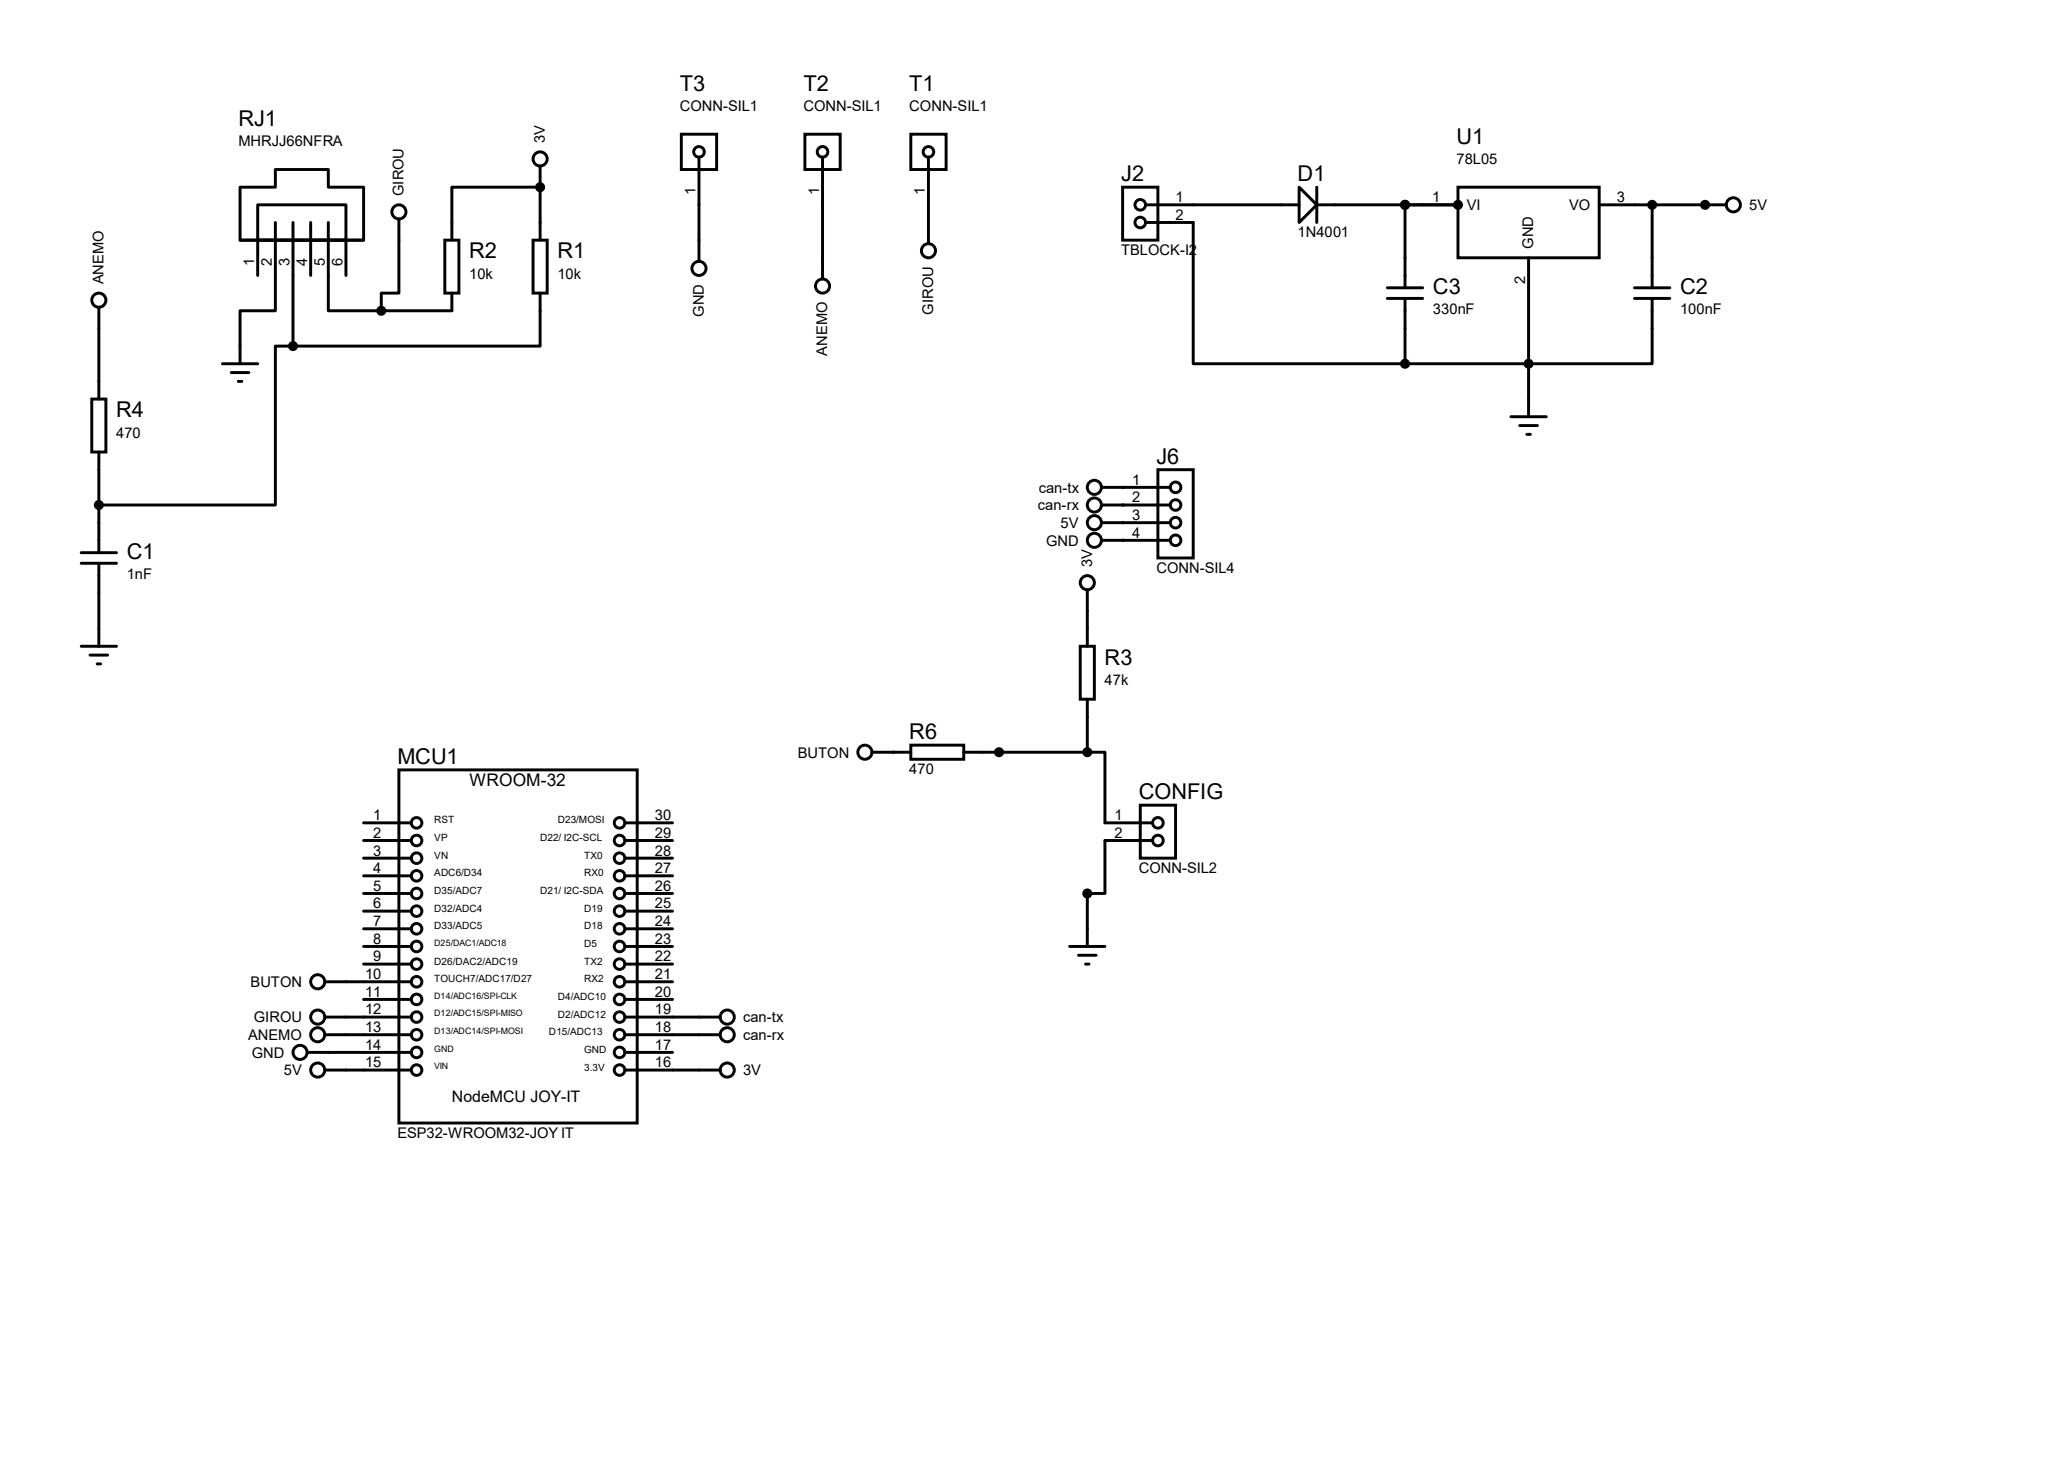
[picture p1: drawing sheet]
<svg xmlns="http://www.w3.org/2000/svg" width="297mm" height="210mm" viewBox="0 0 297 210" stroke-linecap="round" stroke-linejoin="round" font-family="sans-serif">
<g fill="none" stroke="#000" stroke-width=".42">
<path d="M98 19.3h5.1v5.1h-5.1zM115.8 19.3h5.1v5.1h-5.1zM131.1 19.3h5v5.1h-5zM34.5 26.9h5.1v-2.5h7.6v2.5h5.1v7.6h-17.8zM34.5 34.5h17.8M37.1 29.5h12.7v5h-12.7zM37.1 34.5v5.1M39.6 32v12.7h-5.1v7.6M42.2 32v17.8M44.7 32v7.6M47.2 32v12.7h7.7M49.8 34.5v5.1"/>
<path d="M57.4 31.5v10.7h-2.5v2.5M64 34.5h2v7.7h-2zM76.7 34.5h2v7.7h-2zM77.7 26.9h-12.7v7.6M77.7 23.9v10.6M100.6 22.6v15M118.4 22.6v17.5M133.6 22.6v12.5M161.5 26.9h5.1v7.6h-5.1zM164.8 32h6.9v20.3h30.5M164.8 29.5h22.1M186.9 26.9l2.6 2.6-2.6 2.5z"/>
<path d="M189.5 29.5h20.3M189.5 26.9v5.1M202.2 29.5v11.9M209.8 26.9h20.3v10.2h-20.3zM220 37.1v22.8M230.1 29.5h18.3M237.7 29.5v11.9M13.2 57.4h2v7.6h-2zM14.2 44.2v13.2M32 52.3h5.1M33.3 53.6h2.5M34.3 54.9h.5"/>
<path d="M42.2 49.8h-2.6v22.8h-25.4M65 42.2v2.5h-10.1M77.7 42.2v7.6h-35.5M199.6 42.9h5.1M199.6 41.4h5.1M202.2 42.9v9.4M217.4 59.9h5.1M235.2 42.9h5.1M235.2 41.4h5.1M237.7 42.9v9.4h-35.5M11.7 79.5h5.1M14.2 65v14.5"/>
<path d="M158.5 70.1h9.9M158.5 72.6h9.9M158.5 75.2h9.9M158.5 77.7h9.9M166.6 67.6h5.1v12.7h-5.1zM218.7 61.2h2.5M219.7 62.5h.5M11.7 81h5.1M11.7 93h5.1M13 94.2h2.5M14 95.5h.5M14.2 81v12"/>
<path d="M155.4 93h2.1v7.6h-2.1zM156.5 84.8v8.2M52.3 118.4h6.9M57.4 110.7h34.3v50.8h-34.3zM89.9 118.4h6.9M125.5 108.2h5.6M131.1 107.2h7.6v2h-7.6zM138.7 108.2h17.8M156.5 108.2h2.5v10.2h6.9M156.5 100.6v7.6M164.1 115.8h5.1v7.6h-5.1zM52.3 136.1h6.9"/>
<path d="M52.3 138.7h6.9M52.3 120.9h6.9M52.3 123.4h6.9M52.3 126h6.9M52.3 128.5h6.9M52.3 131.1h6.9M52.3 133.6h6.9M89.9 136.1h6.9M89.9 138.7h6.9M89.9 120.9h6.9M89.9 123.4h6.9M89.9 126h6.9"/>
<path d="M89.9 128.5h6.9M89.9 131.1h6.9M89.9 133.6h6.9M153.9 136.1h5.1M155.2 137.4h2.5M156.2 138.7h.5M165.9 120.9h-6.9v7.6h-2.5v7.6M44.2 151.4h15M46.7 141.2h12.5M46.7 146.3h12.5M46.7 148.8h12.5M46.7 153.9h12.5"/>
<path d="M52.3 143.8h6.9M89.9 141.2h6.9M89.9 146.3h13.7M89.9 148.8h13.7M89.9 151.4h6.9M89.9 153.9h13.7M89.9 143.8h6.9"/>
<circle cx="57.4" cy="30.5" r="1.02"/>
<circle cx="77.7" cy="22.9" r="1.02"/>
<circle cx="100.6" cy="38.6" r="1.02"/>
<circle cx="100.6" cy="21.8" r=".76"/>
<circle cx="118.4" cy="21.8" r=".76"/>
<circle cx="133.6" cy="36.1" r="1.02"/>
<circle cx="133.6" cy="21.8" r=".76"/>
<circle cx="164.1" cy="29.5" r=".76"/>
<circle cx="164.1" cy="32" r=".76"/>
<circle cx="249.4" cy="29.5" r="1.02"/>
<circle cx="14.2" cy="43.2" r="1.02"/>
<circle cx="118.4" cy="41.1" r="1.02"/>
<circle cx="157.5" cy="77.7" r="1.02"/>
<circle cx="157.5" cy="70.1" r="1.02"/>
<circle cx="157.5" cy="72.6" r="1.02"/>
<circle cx="157.5" cy="75.2" r="1.02"/>
<circle cx="169.2" cy="70.1" r=".76"/>
<circle cx="169.2" cy="75.2" r=".76"/>
<circle cx="169.2" cy="72.6" r=".76"/>
<circle cx="169.2" cy="77.7" r=".76"/>
<circle cx="156.5" cy="83.8" r="1.02"/>
<circle cx="59.9" cy="118.4" r=".76"/>
<circle cx="89.2" cy="118.4" r=".76"/>
<circle cx="124.5" cy="108.2" r="1.02"/>
<circle cx="166.6" cy="118.4" r=".76"/>
<circle cx="59.9" cy="133.6" r=".76"/>
<circle cx="59.9" cy="120.9" r=".76"/>
<circle cx="59.9" cy="128.5" r=".76"/>
<circle cx="59.9" cy="131.1" r=".76"/>
<circle cx="59.9" cy="123.4" r=".76"/>
<circle cx="59.9" cy="136.1" r=".76"/>
<circle cx="59.9" cy="126" r=".76"/>
<circle cx="59.9" cy="138.7" r=".76"/>
<circle cx="89.2" cy="123.4" r=".76"/>
<circle cx="89.2" cy="126" r=".76"/>
<circle cx="89.2" cy="133.6" r=".76"/>
<circle cx="89.2" cy="136.1" r=".76"/>
<circle cx="89.2" cy="138.7" r=".76"/>
<circle cx="89.2" cy="131.1" r=".76"/>
<circle cx="89.2" cy="120.9" r=".76"/>
<circle cx="89.2" cy="128.5" r=".76"/>
<circle cx="166.6" cy="120.9" r=".76"/>
<circle cx="43.2" cy="151.4" r="1.02"/>
<circle cx="45.7" cy="141.2" r="1.02"/>
<circle cx="45.7" cy="153.9" r="1.02"/>
<circle cx="45.7" cy="146.3" r="1.02"/>
<circle cx="45.7" cy="148.8" r="1.02"/>
<circle cx="59.9" cy="143.8" r=".76"/>
<circle cx="59.9" cy="153.9" r=".76"/>
<circle cx="59.9" cy="141.2" r=".76"/>
<circle cx="59.9" cy="146.3" r=".76"/>
<circle cx="59.9" cy="151.4" r=".76"/>
<circle cx="59.9" cy="148.8" r=".76"/>
<circle cx="89.2" cy="151.4" r=".76"/>
<circle cx="89.2" cy="153.9" r=".76"/>
<circle cx="89.2" cy="143.8" r=".76"/>
<circle cx="89.2" cy="148.8" r=".76"/>
<circle cx="89.2" cy="141.2" r=".76"/>
<circle cx="89.2" cy="146.3" r=".76"/>
<circle cx="104.6" cy="146.3" r="1.02"/>
<circle cx="104.6" cy="153.9" r="1.02"/>
<circle cx="104.6" cy="148.8" r="1.02"/>
</g>
<g fill="#000">
<circle cx="77.7" cy="26.9" r=".21"/>
<circle cx="202.2" cy="29.5" r=".21"/>
<circle cx="245.4" cy="29.5" r=".21"/>
<circle cx="161.5" cy="70.1" r=".21"/>
<circle cx="161.5" cy="72.6" r=".21"/>
<circle cx="161.5" cy="77.7" r=".21"/>
<circle cx="161.5" cy="75.2" r=".21"/>
<circle cx="128.5" cy="108.2" r=".21"/>
</g>
<g fill="#000" stroke="#000" stroke-width=".42">
<circle cx="77.7" cy="26.9" r=".51"/>
<circle cx="202.2" cy="29.5" r=".51"/>
<circle cx="209.8" cy="29.5" r=".51"/>
<circle cx="237.7" cy="29.5" r=".51"/>
<circle cx="245.4" cy="29.5" r=".51"/>
<circle cx="42.2" cy="49.8" r=".51"/>
<circle cx="54.9" cy="44.7" r=".51"/>
<circle cx="202.2" cy="52.3" r=".51"/>
<circle cx="220" cy="52.3" r=".51"/>
<circle cx="14.2" cy="72.6" r=".51"/>
<circle cx="143.8" cy="108.2" r=".51"/>
<circle cx="156.5" cy="108.2" r=".51"/>
<circle cx="156.5" cy="128.5" r=".51"/>
</g>
<g font-size="3.1">
<text x="97.8" y="13">T3</text>
<text x="115.6" y="13">T2</text>
<text x="130.9" y="13">T1</text>
<text x="34.3" y="18.1">RJ1</text>
<text x="209.6" y="20.7">U1</text>
<text x="161.3" y="26">J2</text>
<text x="186.7" y="26">D1</text>
<text x="67.5" y="37.2">R2</text>
<text x="80.2" y="37.2">R1</text>
<text x="206.2" y="42.2">C3</text>
<text x="241.8" y="42.2">C2</text>
<text x="16.7" y="60">R4</text>
<text x="166.4" y="66.7">J6</text>
<text x="18.2" y="80.3">C1</text>
<text x="159" y="95.6">R3</text>
<text x="130.9" y="106.3">R6</text>
<text x="57.2" y="109.9">MCU1</text>
<text x="163.9" y="114.9">CONFIG</text>
</g>
<text font-size="2.5" x="67.6" y="113">WROOM-32</text>
<text font-size="2.3" x="65" y="158.5">NodeMCU JOY-IT</text>
<g font-size="2.1">
<text x="97.8" y="16">CONN-SIL1</text>
<text x="115.6" y="16">CONN-SIL1</text>
<text x="130.9" y="16">CONN-SIL1</text>
<text x="34.3" y="21">MHRJJ66NFRA</text>
<text x="78.4" y="20.6" transform="rotate(-90 78.4 20.6)">3V</text>
<text x="209.6" y="23.6">78L05</text>
<text x="58.1" y="28.2" transform="rotate(-90 58.1 28.2)">GIROU</text>
<text x="100.1" y="28.1" transform="rotate(-90 100.1 28.1)">1</text>
<text x="117.9" y="28.1" transform="rotate(-90 117.9 28.1)">1</text>
<text x="133.1" y="28.1" transform="rotate(-90 133.1 28.1)">1</text>
<text x="169.2" y="29.1">1</text>
<text x="206.1" y="29.1">1</text>
<text x="232.7" y="29.1">3</text>
<text x="169.2" y="31.6">2</text>
<text x="186.7" y="34.2">1N4001</text>
<text x="211.1" y="30.2">VI</text>
<text x="220.6" y="35.8" transform="rotate(-90 220.6 35.8)">GND</text>
<text x="225.8" y="30.2">VO</text>
<text x="251.7" y="30.2">5V</text>
<text x="14.9" y="40.9" transform="rotate(-90 14.9 40.9)">ANEMO</text>
<text x="36.6" y="38.3" transform="rotate(-90 36.6 38.3)">1</text>
<text x="39.1" y="38.3" transform="rotate(-90 39.1 38.3)">2</text>
<text x="41.7" y="38.3" transform="rotate(-90 41.7 38.3)">3</text>
<text x="44.2" y="38.3" transform="rotate(-90 44.2 38.3)">4</text>
<text x="46.7" y="38.3" transform="rotate(-90 46.7 38.3)">5</text>
<text x="49.3" y="38.3" transform="rotate(-90 49.3 38.3)">6</text>
<text x="67.5" y="40.1">10k</text>
<text x="80.2" y="40.1">10k</text>
<text x="161.3" y="36.7">TBLOCK-I2</text>
<text x="219.5" y="40.8" transform="rotate(-90 219.5 40.8)">2</text>
<text x="101.3" y="45.6" transform="rotate(-90 101.3 45.6)">GND</text>
<text x="134.3" y="45.3" transform="rotate(-90 134.3 45.3)">GIROU</text>
<text x="206.2" y="45.2">330nF</text>
<text x="241.8" y="45.2">100nF</text>
<text x="119" y="51.1" transform="rotate(-90 119 51.1)">ANEMO</text>
<text x="16.7" y="62.9">470</text>
<text x="149.5" y="70.9">can-tx</text>
<text x="162.9" y="69.7">1</text>
<text x="149.4" y="73.4">can-rx</text>
<text x="152.6" y="75.9">5V</text>
<text x="162.9" y="72.3">2</text>
<text x="162.9" y="74.8">3</text>
<text x="162.9" y="77.3">4</text>
<text x="18.2" y="83.3">1nF</text>
<text x="150.5" y="78.5">GND</text>
<text x="157.1" y="81.5" transform="rotate(-90 157.1 81.5)">3V</text>
<text x="166.4" y="82.4">CONN-SIL4</text>
<text x="159" y="98.5">47k</text>
<text x="114.8" y="109">BUTON</text>
<text x="130.9" y="111.4">470</text>
<text x="53.7" y="118">1</text>
<text x="94.2" y="118">30</text>
<text x="160.4" y="118">1</text>
<text x="53.7" y="120.5">2</text>
<text x="53.7" y="123.1">3</text>
<text x="53.7" y="125.6">4</text>
<text x="94.2" y="120.5">29</text>
<text x="94.2" y="123.1">28</text>
<text x="94.2" y="125.6">27</text>
<text x="160.4" y="120.5">2</text>
<text x="163.9" y="125.6">CONN-SIL2</text>
<text x="53.7" y="128.1">5</text>
<text x="53.7" y="130.7">6</text>
<text x="94.2" y="128.1">26</text>
<text x="94.2" y="130.7">25</text>
<text x="53.7" y="133.2">7</text>
<text x="53.7" y="135.8">8</text>
<text x="94.2" y="133.2">24</text>
<text x="94.2" y="135.8">23</text>
<text x="36.1" y="142">BUTON</text>
<text x="52.5" y="140.8">10</text>
<text x="52.5" y="143.4">11</text>
<text x="53.7" y="138.3">9</text>
<text x="94.2" y="138.3">22</text>
<text x="94.2" y="140.8">21</text>
<text x="94.2" y="143.4">20</text>
<text x="35.7" y="149.6">ANEMO</text>
<text x="36.5" y="147.1">GIROU</text>
<text x="52.5" y="145.9">12</text>
<text x="52.5" y="148.5">13</text>
<text x="94.2" y="145.9">19</text>
<text x="94.2" y="148.5">18</text>
<text x="106.9" y="147.1">can-tx</text>
<text x="106.9" y="149.6">can-rx</text>
<text x="36.2" y="152.1">GND</text>
<text x="40.9" y="154.7">5V</text>
<text x="52.5" y="151">14</text>
<text x="52.5" y="153.5">15</text>
<text x="94.2" y="151">17</text>
<text x="94.2" y="153.5">16</text>
<text x="106.9" y="154.7">3V</text>
<text x="57.2" y="163.7">ESP32-WROOM32-JOY IT</text>
</g>
<g font-size="1.4">
<text x="62.5" y="118.4">RST</text>
<text x="80.3" y="118.4">D23/MOSI</text>
<text x="62.5" y="121">VP</text>
<text x="62.5" y="123.5">VN</text>
<text x="77.7" y="121">D22/ I2C-SCL</text>
<text x="84.1" y="123.5">TX0</text>
<text x="62.5" y="126.1">ADC6/D34</text>
<text x="62.5" y="128.6">D35/ADC7</text>
<text x="62.5" y="131.1">D32/ADC4</text>
<text x="77.7" y="128.6">D21/ I2C-SDA</text>
<text x="84.1" y="126.1">RX0</text>
<text x="84.1" y="131.1">D19</text>
<text x="62.5" y="133.7">D33/ADC5</text>
<text x="84.1" y="133.7">D18</text>
<text x="84.1" y="136.2">D5</text>
<text x="62.5" y="138.8">D26/DAC2/ADC19</text>
<text x="62.5" y="141.3">TOUCH7/ADC17/D27</text>
<text x="80.3" y="143.8">D4/ADC10</text>
<text x="84.1" y="138.8">TX2</text>
<text x="84.1" y="141.3">RX2</text>
<text x="79" y="148.9">D15/ADC13</text>
<text x="80.3" y="146.4">D2/ADC12</text>
<text x="84.1" y="151.5">GND</text>
<text x="84.1" y="154">3.3V</text>
</g>
<g font-size="1.3">
<text x="62.5" y="136.1">D25/DAC1/ADC18</text>
<text x="62.5" y="143.7">D14/ADC16/SPI-CLK</text>
<text x="62.5" y="146.2">D12/ADC15/SPI-MISO</text>
<text x="62.5" y="148.8">D13/ADC14/SPI-MOSI</text>
<text x="62.5" y="151.3">GND</text>
<text x="62.5" y="153.8">VIN</text>
</g>
</svg>
